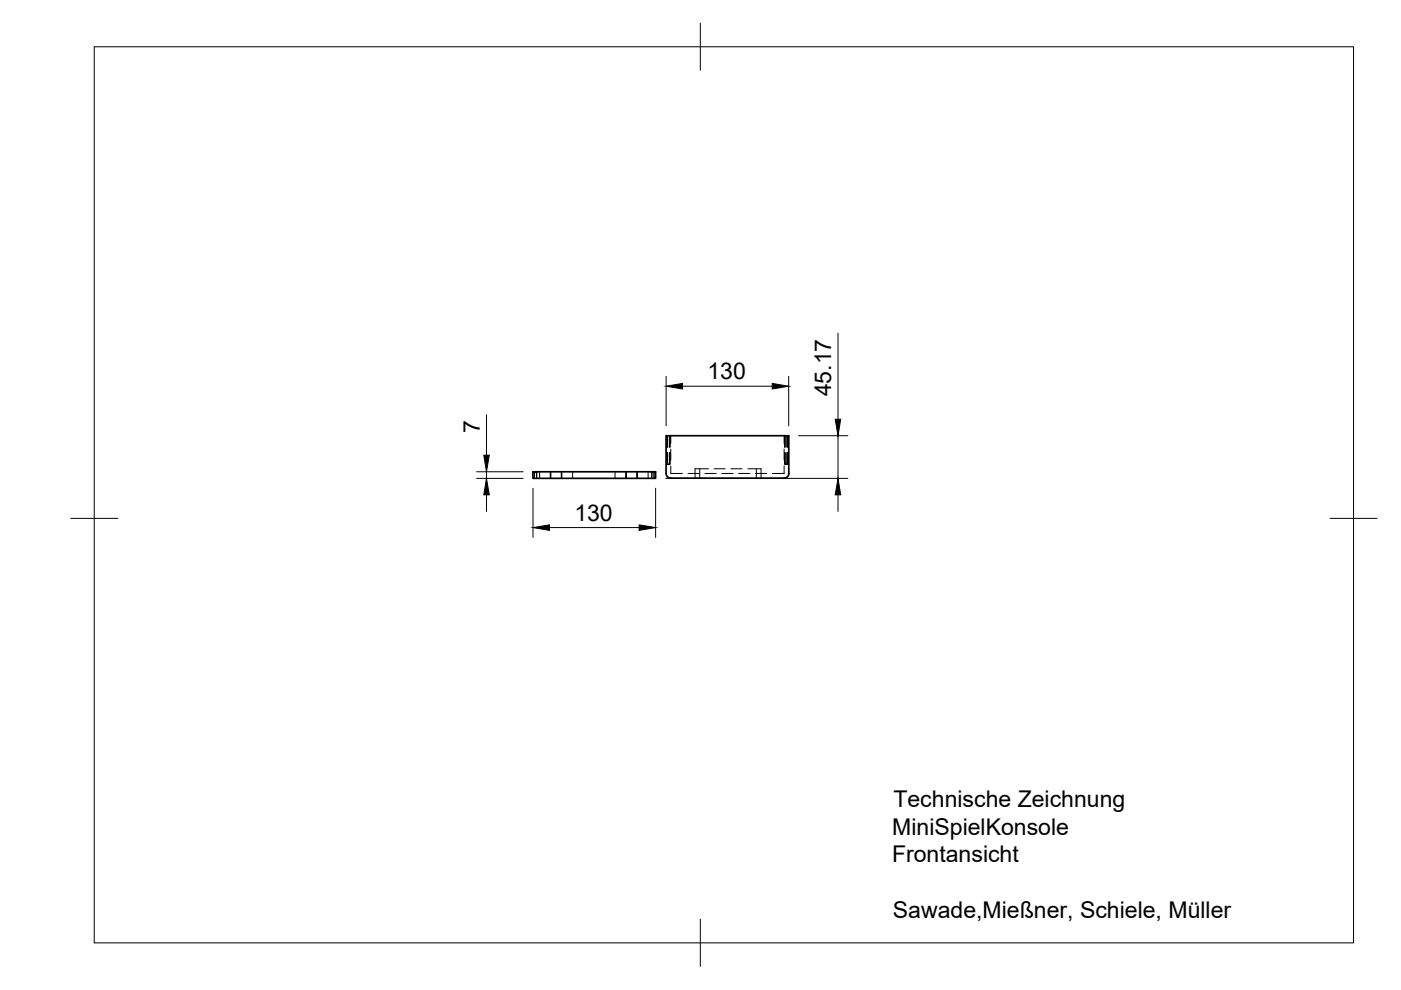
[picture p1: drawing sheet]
<svg xmlns="http://www.w3.org/2000/svg" width="297mm" height="210mm" viewBox="0 0 297 210" stroke-linecap="round" stroke-linejoin="round" font-family="sans-serif">
<!-- layer: Visible -->
<path d="M113 100h26v1.4h-26zM167.2 100.4v-8h-26v8a1.01 1.01 0 0 0 1 1h24M167.3 100.4a1.01 1.01 0 0 1-1 1" fill="none" stroke="#000" stroke-width=".36"/>
<!-- layer: Hidden -->
<g fill="none" stroke="#000" stroke-width=".21">
<path d="M141.5 98.4h.1M141.5 98.4h.5M141.5 92.4v2.4M141.5 96v2.4M141.6 96v2.4l.2 .1 .2-.1v-2.4M141.6 92.4v2.4M142 96v2.4l-.2 .1-.3-.1M142 92.4v2.4M142.2 98.8v1.6h2.5M142.2 92.4v1.6M142.2 95.2v2.4M148.4 99.4v2"/>
<path d="M150.2 99.4h-2.8v2M151.4 99.4h2.4M155 99.4h2.3M158.5 99.4h2.9v2M160.4 99.4v2M166.2 98.8v1.6h-2.4M166.2 92.4v1.6M166.2 95.2v2.4M166.4 98.4h.1M166.4 98.4h.5M166.4 96v2.4l.3 .1 .2-.1-.3 .1-.2-.1zM166.4 92.4v2.4"/>
<path d="M166.9 92.4v2.4M166.9 96v2.4M113.1 100l.2 .2M113.1 100l.2 .2v1.2M113.3 100.2h.5M113.3 100.2v1.2M114 100l-.2 .2v1.2M114.4 100v1.4M116.7 100v1.4M116.8 100v1.4M119 100v1.4M119.1 100v1.4"/>
<path d="M121.4 100v1.4M130.4 100v1.4M132.7 100v1.4M132.8 100v1.4M135 100v1.4M135.1 100v1.4M137.4 100v1.4M138 100l.2 .2v1.2v-1.2zM138.2 100.2h.5M138.9 100l-.2 .2v1.2M145.9 100.4h2.4M149.5 100.4h2.3"/>
<path d="M153 100.4h2.4M156.6 100.4h2.4M160.2 100.4h2.4"/>
</g>
<!-- layer: Hidden Narrow -->
<path d="M141.5 92.4v2.4M141.5 96v2.4M142 92.4v2.4M142 96v2.4M166.4 92.4v2.4M166.4 96v2.4M166.9 92.4v2.4M166.9 96v2.4" fill="none" stroke="#000" stroke-width=".21"/>
<!-- layer: BORDER -->
<path d="M20 9.9h267v190h-267zM148.5 4.9v10M15 109.9h10M282 109.9h10M148.5 194.9v10" fill="none" stroke="#000" stroke-width=".21"/>
<!-- layer: FD_Dimensions -->
<g fill="none" stroke="#000" stroke-width=".21">
<path d="M141.2 79.8v10.5M167.2 79.8v10.5M177.7 70.6v18.3M103.1 88v8.5M144.7 81.9h19M169.3 92.4h10.5M177.7 92.4v9M101 101.4h9.9M101 100h9.9M103.1 100v1.4M103.1 104.9v3.5M113 103.5v10.5"/>
<path d="M116.5 111.9h19M139 103.5v10.5M141.1 101.4h38.7M177.7 104.9v3.5"/>
</g>
<path d="M102.6 96.5h1.1l-.6 3.5zM141.2 81.9l3.5-.6v1.2zM163.7 81.3l3.5 .6-3.5 .6zM177.1 88.9h1.1l-.5 3.5zM103.1 101.4l.6 3.5h-1.1zM113 111.9l3.5-.6v1.2zM135.5 111.3l3.5 .6-3.5 .6zM177.7 101.4l.5 3.5h-1.1z" fill="#000" stroke="#000" stroke-width=".21"/>
<g font-size="4.9">
<text x="150" y="80.4">130</text>
<text x="176.2" y="84" transform="rotate(-90 176.2 84)">45.17</text>
<text x="101.7" y="91.9" transform="rotate(-90 101.7 91.9)">7</text>
<text x="121.8" y="110.4">130</text>
<text x="189.4" y="171.1">Technische Zeichnung</text>
<text x="189.2" y="177">MiniSpielKonsole</text>
<text x="189.1" y="182.8">Frontansicht</text>
<text x="189.3" y="194.5">Sawade,Mießner, Schiele, Müller</text>
</g>
</svg>
